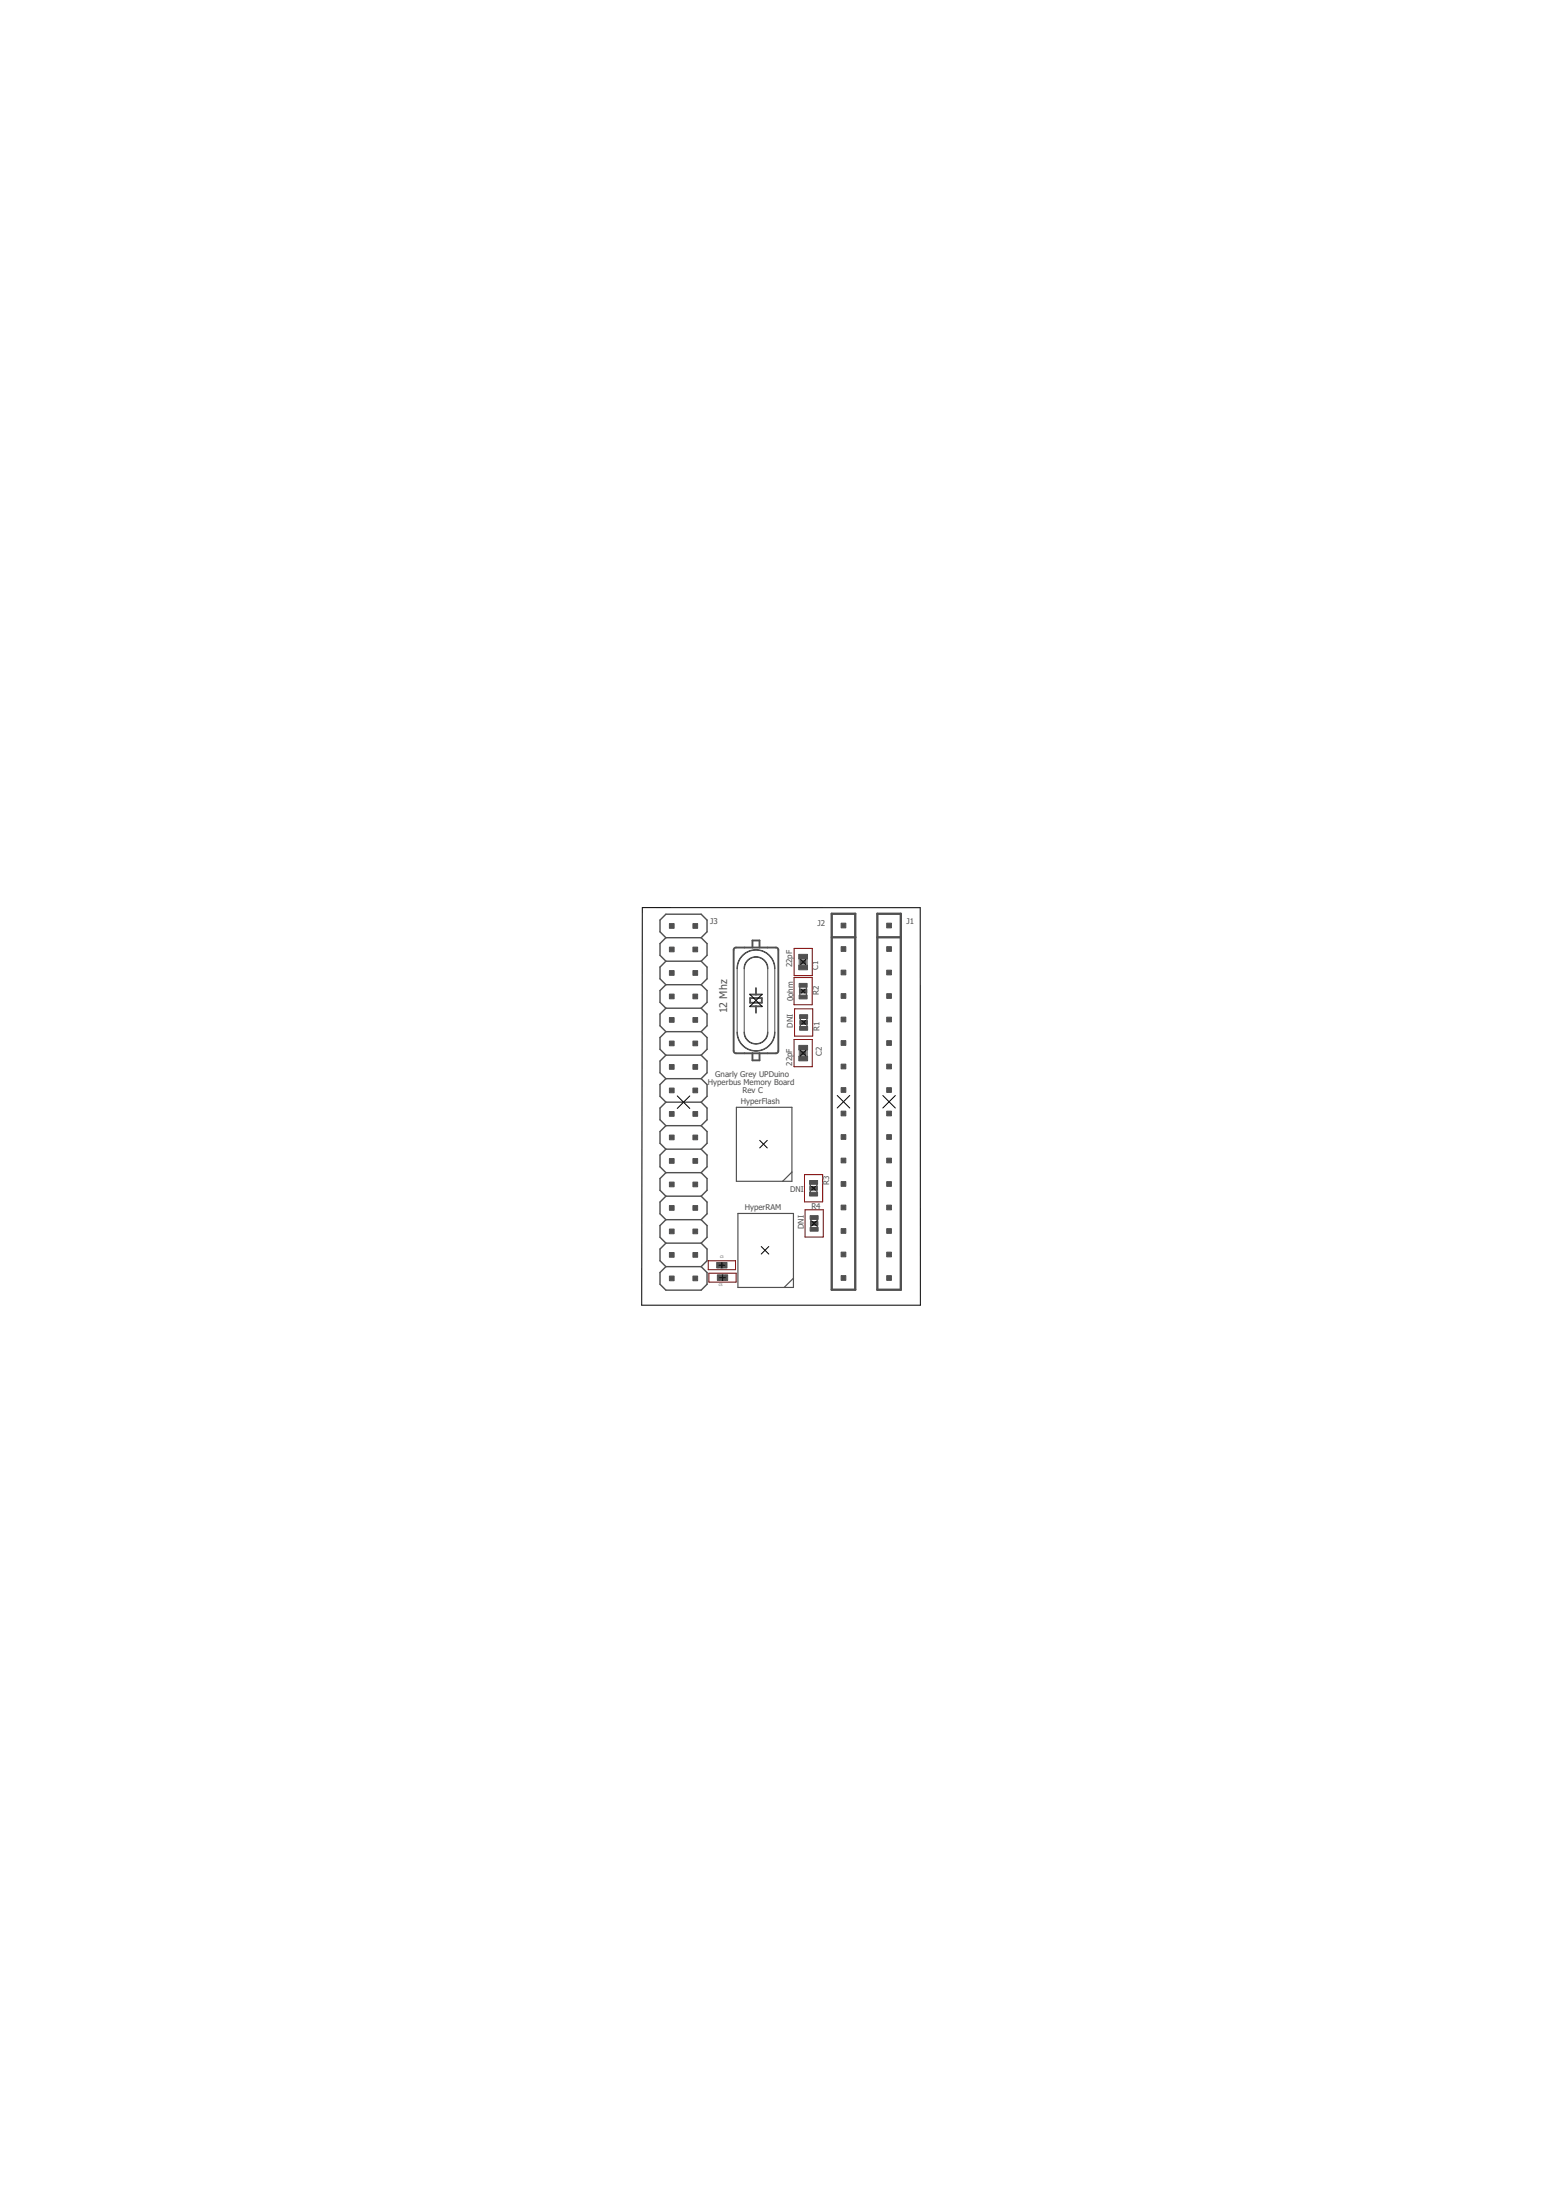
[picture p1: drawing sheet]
<svg xmlns="http://www.w3.org/2000/svg" width="841mm" height="1189mm" viewBox="0 0 841 1189" stroke-linecap="round" stroke-linejoin="round" font-family="sans-serif">
<path d="M429 513h10v14h-10zM429 528h10v15h-10zM429 545h10v15h-10zM429 562h10v14h-10zM435 635h9v14h-9zM435 654h10v14h-10zM383 681h14v5h-14zM383 688h15v5h-15z" fill="none" stroke="#800000" stroke-width=".54"/>
<g fill="#505050" stroke="#505050" stroke-width=".54">
<path d="M432 519h3v2h-3z"/>
<path d="M432 552h4v2h-4z"/>
<path d="M432 535h4v2h-4z"/>
<path d="M432 568h3v2h-3z"/>
<path d="M437 641h4v2h-4z"/>
<path d="M438 660h4v2h-4z"/>
<path d="M389 682h2v3h-2z"/>
<path d="M389 689h2v3h-2z"/>
<path d="M454 677h3v2h-3z"/>
<path d="M454 664h3v2h-3z"/>
<path d="M454 651h3v3h-3z"/>
<path d="M454 639h3v2h-3z"/>
<path d="M454 626h3v2h-3z"/>
<path d="M454 613h3v3h-3z"/>
<path d="M454 600h3v3h-3z"/>
<path d="M454 588h3v2h-3z"/>
<path d="M454 575h3v3h-3z"/>
<path d="M454 562h3v3h-3z"/>
<path d="M454 550h3v2h-3z"/>
<path d="M454 537h3v2h-3z"/>
<path d="M454 524h3v3h-3z"/>
<path d="M454 512h3v2h-3z"/>
<path d="M454 499h3v2h-3z"/>
<path d="M454 689h3v3h-3z"/>
<path d="M431 522h5v2h-5z"/>
<path d="M431 516h5v2h-5z"/>
<path d="M432 548h4v2h-4z"/>
<path d="M432 555h4v2h-4z"/>
<path d="M432 538h4v2h-4z"/>
<path d="M432 531h4v2h-4z"/>
<path d="M431 565h5v2h-5z"/>
<path d="M431 571h5v2h-5z"/>
<path d="M479 677h2v2h-2z"/>
<path d="M479 664h2v2h-2z"/>
<path d="M479 651h2v3h-2z"/>
<path d="M479 639h2v2h-2z"/>
<path d="M479 626h2v2h-2z"/>
<path d="M479 613h2v3h-2z"/>
<path d="M479 600h2v3h-2z"/>
<path d="M479 588h2v2h-2z"/>
<path d="M479 575h2v3h-2z"/>
<path d="M479 562h2v3h-2z"/>
<path d="M479 550h2v2h-2z"/>
<path d="M479 537h2v3h-2z"/>
<path d="M479 524h2v3h-2z"/>
<path d="M479 512h2v2h-2z"/>
<path d="M479 499h2v2h-2z"/>
<path d="M479 689h2v3h-2z"/>
<path d="M437 644h5v2h-5z"/>
<path d="M437 638h5v2h-5z"/>
<path d="M438 663h4v2h-4z"/>
<path d="M438 657h4v2h-4z"/>
<path d="M362 499h2v3h-2z"/>
<path d="M374 499h3v3h-3z"/>
<path d="M374 512h3v2h-3z"/>
<path d="M362 512h2v2h-2z"/>
<path d="M374 525h3v2h-3z"/>
<path d="M362 525h2v2h-2z"/>
<path d="M374 537h3v3h-3z"/>
<path d="M374 550h3v2h-3z"/>
<path d="M374 563h3v2h-3z"/>
<path d="M362 537h2v3h-2z"/>
<path d="M362 550h2v2h-2z"/>
<path d="M362 563h2v2h-2z"/>
<path d="M374 575h3v3h-3z"/>
<path d="M362 575h2v3h-2z"/>
<path d="M374 588h3v3h-3z"/>
<path d="M362 588h2v3h-2z"/>
<path d="M374 601h3v2h-3z"/>
<path d="M362 601h2v2h-2z"/>
<path d="M374 613h3v3h-3z"/>
<path d="M362 613h2v3h-2z"/>
<path d="M374 626h3v3h-3z"/>
<path d="M362 626h2v3h-2z"/>
<path d="M374 639h3v2h-3z"/>
<path d="M362 639h2v2h-2z"/>
<path d="M374 651h3v3h-3z"/>
<path d="M362 651h2v3h-2z"/>
<path d="M374 664h3v3h-3z"/>
<path d="M362 664h2v3h-2z"/>
<path d="M374 677h3v2h-3z"/>
<path d="M362 677h2v2h-2z"/>
<path d="M374 690h3v2h-3z"/>
<path d="M362 690h2v2h-2z"/>
<path d="M391 682h2v3h-2z"/>
<path d="M387 682h2v3h-2z"/>
<path d="M392 689h1v3h-1z"/>
<path d="M387 689h2v3h-2z"/>
</g>
<path d="M449 494h13v203h-13zM474 494h13v203h-13zM449 506h13M474 506h13" fill="none" stroke="#505050" stroke-width="1.3"/>
<path d="M398 598h30v40h-30zM428 633l-5 5M399 656h30v40h-30zM429 691l-5 5" fill="none" stroke="#505050" stroke-width=".63"/>
<g fill="none" stroke="#505050" stroke-width=".76">
<path d="M360 507l-3-3v-7l3-3h19l3 3v7l-3 3M360 507l-3 3v6l3 3M360 519l-3 4v6l3 3M360 507h19M360 519h19M379 507l3 3v6l-3 3M379 519l3 4v6l-3 3M360 532l-3 3v7l3 3M360 532h19M379 532l3 3v7l-3 3M432 533v5M436 533v5"/>
<path d="M360 545l-3 3v6l3 4M360 558l-3 3v6l3 3M360 545h19M360 558h19M379 545l3 3v6l-3 4M379 558l3 3v6l-3 3M432 550v5M436 550v5M360 570l-3 3v7l3 3M360 570h19M379 570l3 3v7l-3 3M360 583l-3 3v6l3 4"/>
<path d="M360 596l-3 3v6l3 3M360 583h19M360 596h19M379 583l3 3v6l-3 4M379 596l3 3v6l-3 3M360 608l-3 3v7l3 3M360 608h19M379 608l3 3v7l-3 3M360 621l-3 3v7l3 3M360 634l-3 3v6l3 3M360 621h19M360 634h19"/>
<path d="M379 621l3 3v7l-3 3M379 634l3 3v6l-3 3M438 640v4M441 640v4M360 646l-3 4v6l3 3M360 659l-3 3v7l3 3M360 646h19M360 659h19M379 646l3 4v6l-3 3M379 659l3 3v7l-3 3M438 659v4M442 659v4"/>
<path d="M360 672l-3 3v6l3 3M360 672h19M379 672l3 3v6l-3 3M360 684l-3 4v6l3 3h19l3-3v-6l-3-4M360 684h19M389 685h2M389 683h2M389 692h2M389 689h2"/>
</g>
<path d="M397 513l1-1h21l1 1v55v1h-22l-2-1zM406 512v-4h4v4M405 539h7v3h-7zM405 537h7M408 534v3M405 544h7M408 544v3M406 569v4h4v-4" fill="none" stroke="#505050" stroke-width="1"/>
<path d="M432 518v4M436 518v4M398 523v35M402 523v35M415 523v35M419 523v35M432 567v4M436 567v4" fill="none" stroke="#505050" stroke-width=".54"/>
<g fill="#505050" stroke="#505050" stroke-width=".54">
<path d="M398 558a12 12 0 0 0 5 8h-1a10 10 0 0 1-4-8z" fill-rule="evenodd"/>
<path d="M401 516l2-1a11 11 0 0 0-5 8 10 10 0 0 1 3-7z" fill-rule="evenodd"/>
<path d="M414 521l1 2z" fill-rule="evenodd"/>
<path d="M403 521l-1 2z" fill-rule="evenodd"/>
<path d="M414 515h1a9 9 0 0 1 3 8 11 11 0 0 0-4-8z" fill-rule="evenodd"/>
<path d="M404 519a6 6 0 0 1 10 2 6 6 0 0 0-11 0z" fill-rule="evenodd"/>
<path d="M403 515a10 10 0 0 1 11 0l-2-1-4-1z" fill-rule="evenodd"/>
<path d="M418 558a8 8 0 0 1-4 8 10 10 0 0 0 4-8z" fill-rule="evenodd"/>
<path d="M403 561a7 7 0 0 0 11 0 6 6 0 0 1-6 3 6 6 0 0 1-5-3z" fill-rule="evenodd"/>
<path d="M415 558l-1 3z" fill-rule="evenodd"/>
<path d="M402 558l1 3z" fill-rule="evenodd"/>
<path d="M403 566l3 1 2 1 3-1 3-1a9 9 0 0 1-11 0z" fill-rule="evenodd"/>
</g>
<g fill="none" stroke="#000" stroke-width=".54">
<path d="M347 490l150 1v214h-150zM432 518l3 3M435 518l-3 3M405 537l7 7M412 537l-7 7M433 535l2 2M435 535l-2 2M433 552l2 2M435 552l-2 2M432 568l3 3M435 568l-3 3M366 592l7 7"/>
<path d="M373 592l-7 7M452 592l7 7M459 592l-7 7M477 592l7 7M484 592l-7 7M410 616l4 4M414 616l-4 4M438 641l2 2M438 660l3 2M440 641l-2 2M441 660l-3 2M411 674l4 4"/>
<path d="M415 674l-4 4M388 684h3M389 690h3M390 682v3M390 689v3"/>
</g>
<text font-size="5.7" fill="#505050" x="393" y="548" transform="rotate(-90 393 548)">12 Mhz</text>
<g font-size="4.3" fill="#505050">
<text x="384" y="499">J3</text>
<text x="442" y="500">J2</text>
<text x="490" y="499">J1</text>
<text x="428" y="523" transform="rotate(-90 428 523)">22pF</text>
<text x="442" y="524" transform="rotate(-90 442 524)">C1</text>
<text x="442" y="538" transform="rotate(-90 442 538)">R2</text>
<text x="428" y="541" transform="rotate(-90 428 541)">0ohm</text>
<text x="428" y="555" transform="rotate(-90 428 555)">DNI</text>
<text x="443" y="557" transform="rotate(-90 443 557)">R1</text>
<text x="428" y="576" transform="rotate(-90 428 576)">22pF</text>
<text x="444" y="570" transform="rotate(-90 444 570)">C2</text>
<text x="382" y="587">Hyperbus Memory Board</text>
<text x="386" y="582">Gnarly Grey UPDuino</text>
<text x="401" y="591">Rev C</text>
<text x="400" y="597">HyperFlash</text>
<text x="448" y="641" transform="rotate(-90 448 641)">R3</text>
<text x="427" y="644">DNI</text>
<text x="438" y="653">R4</text>
<text x="402" y="654">HyperRAM</text>
<text x="434" y="664" transform="rotate(-90 434 664)">DNI</text>
</g>
<g font-size="1.8" fill="#505050">
<text x="389" y="680">C3</text>
<text x="388" y="695">C5</text>
</g>
</svg>
